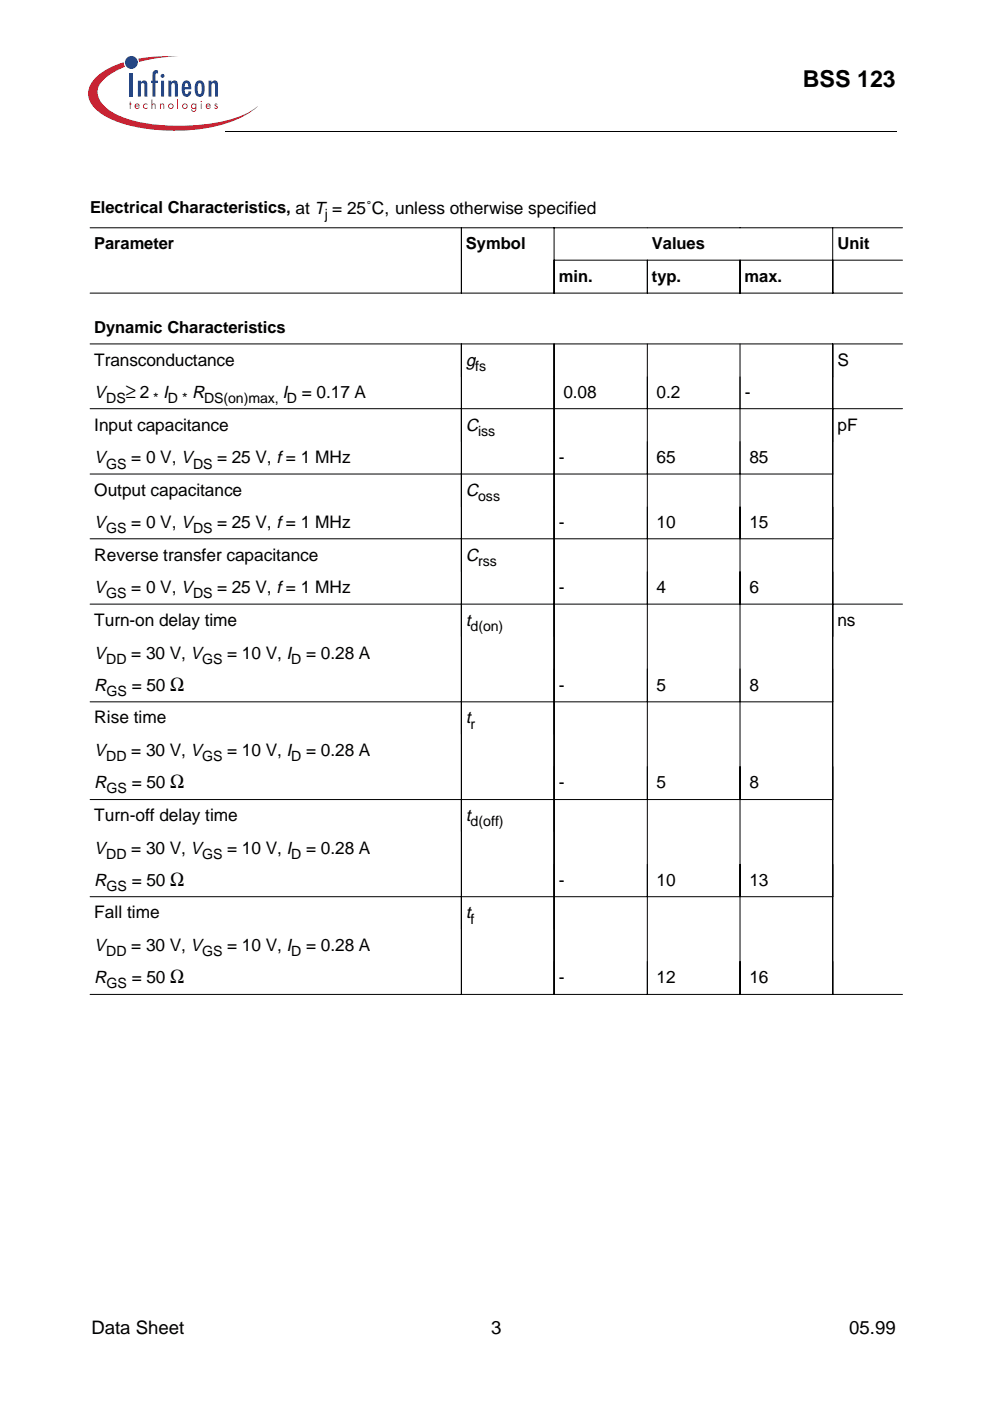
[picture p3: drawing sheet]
<svg xmlns="http://www.w3.org/2000/svg" width="210mm" height="297mm" viewBox="0 0 210 297" stroke-linecap="round" stroke-linejoin="round" font-family="sans-serif">
<g fill="#c82434">
<path d="M27.5 21.5h.2v.5h.2v.1h-.2v1h-.2v-1h-.1z"/>
<path d="M30.5 22.1l.6-.1h.2v.3a.41 .41 0 0 0-.7-.1 .41 .41 0 0 0 .1 .6 .41 .41 0 0 0 .6-.1v.3a.6 .6 0 0 1-.8-.1 .6 .6 0 0 1 0-.8z"/>
<path d="M32.1 21.1h.2v1l.3-.2 .4 .3v.9h-.2v-.8l-.2-.2-.3 .2v.8h-.2z"/>
<path d="M33.9 22h.2v.1l.3-.2 .3 .1 .1 1.1h-.2v-.8l-.2-.2-.3 .2v.8h-.2z"/>
<path d="M37.6 21.1h.2v2h-.2z"/>
<path d="M45.5 22.1a.33 .33 0 0 1 .6 0h-.4v.2a.4 .4 0 0 1 .5 .4 .4 .4 0 0 1-.3 .4 .4 .4 0 0 1-.5-.3l.5 .1v-.3a.4 .4 0 0 1-.4-.5z"/>
<path d="M29.3 12.4a35.9 35.9 0 0 1 8.6-.4 31.2 31.2 0 0 0-8.4 1.1z"/>
<path d="M20.3 16.4a14.5 14.5 0 0 1 5.9-3.2l.3 1a9.8 9.8 0 0 0-5.6 4.3 4 4 0 0 0 1.6 4.3 20.3 20.3 0 0 0 11.2 3.7 39 39 0 0 0 18.3-2.3l2.6-1.7a19.1 19.1 0 0 1-10.1 4.6 40.7 40.7 0 0 1-19.8-1.4 9.9 9.9 0 0 1-5.6-4.2 4.3 4.3 0 0 1 1.2-5.1z"/>
<path d="M28.8 22.3l.3-.2 .3 .3h-.7zM28.7 22.1a.59 .59 0 0 0 0 .9 .59 .59 0 0 0 .9-.2l-.2-.1-.2 .2a.37 .37 0 0 1-.5-.3h.9a.54 .54 0 0 0-.3-.6 .54 .54 0 0 0-.6 .1z"/>
<path d="M35.8 22.5a.41 .41 0 0 1 .8 0 .41 .41 0 0 1-.8 0zM35.6 22.5a.6 .6 0 0 0 1.2 0 .6 .6 0 0 0-1.2 0z"/>
<path d="M38.8 22.5a.41 .41 0 0 1 .8 0 .41 .41 0 0 1-.8 0zM38.6 22.5a.6 .6 0 0 0 1.2 0 .6 .6 0 0 0-1.2 0z"/>
<path d="M40.7 22.5a.4 .4 0 0 1 .8 0 .4 .4 0 0 1-.8 0zM40.6 22.1a.57 .57 0 0 0 0 .8 .57 .57 0 0 0 .8 0 .44 .44 0 0 1-.1 .5 .44 .44 0 0 1-.4 .1l-.2-.3h-.2a.56 .56 0 0 0 .7 .5 .56 .56 0 0 0 .4-.7v-1h-.2v.1l-.4-.2z"/>
<path d="M42.6 22h.2v1.1h-.2zM42.5 21.5a.15 .15 0 0 1 .3 0 .15 .15 0 0 1-.3 0z"/>
<path d="M43.9 22.3l.3-.2 .3 .3h-.7zM43.8 22.1a.59 .59 0 0 0 0 .9 .59 .59 0 0 0 .9-.2l-.2-.1-.2 .2a.37 .37 0 0 1-.5-.3h.9a.54 .54 0 0 0-.3-.6 .54 .54 0 0 0-.6 .1z"/>
</g>
<g fill="#18469d">
<path d="M27.5 15.4h.7v5.1h-.7z"/>
<path d="M29.2 17.1h.7v.4a.77 .77 0 0 1 1-.4 .77 .77 0 0 1 .3 1.1v2.3h-.6v-2.6l-.4-.3a.58 .58 0 0 0-.3 .8v2.1h-.7z"/>
<path d="M32.5 15.1l.6-.2 .4 .1v.6l-.3-.1-.2 .3v1.3h.5v.5h-.5v2.9h-.7v-2.9h-.3v-.5h.3v-1.4z"/>
<path d="M35.7 17.1h.6v.4a.77 .77 0 0 1 1.1-.4 .77 .77 0 0 1 .3 1.1v2.3h-.6v-2.6l-.4-.3a.58 .58 0 0 0-.4 .8v2.1h-.6z"/>
<path d="M44.2 17.1h.6v.4a.77 .77 0 0 1 1.1-.4 .77 .77 0 0 1 .3 1.1v2.3h-.6v-2.6l-.4-.3a.58 .58 0 0 0-.4 .8v2.1h-.6z"/>
<path d="M34.2 17.1h.6v3.4h-.6zM34.1 16.1a.42 .42 0 0 1 .8 0 .42 .42 0 0 1-.8 0z"/>
<path d="M39.3 17.7l.2-.1a.73 .73 0 0 1 .4 .9h-.7zM39.1 17.2a2.68 2.68 0 0 0 0 3.2 1 1 0 0 0 1-.1 1 1 0 0 0 .4-1h-.5l-.2 .6-.2 .1a.98 .98 0 0 1-.4-1.1l1.4-.1a1.54 1.54 0 0 0-1.1-1.8z"/>
<path d="M42.1 17.8l.2-.2a1.27 1.27 0 0 1 .5 1.5l-.2 .7-.3 .2a1.27 1.27 0 0 1-.4-1.5zM41.5 17.5l-.2 1.3a1.47 1.47 0 0 0 1 1.7 1.31 1.31 0 0 0 1.1-1.7 1.48 1.48 0 0 0-1.1-1.8l-.4 .2z"/>
<circle cx="27.9" cy="13.2" r="1.37"/>
</g>
<g fill="#000">
<path d="M47.8 27.8l.1 .1z" fill-rule="evenodd"/>
<path d="M190 27.8v.1z" fill-rule="evenodd"/>
</g>
<path d="M47.9 27.8h142.1" fill="none" stroke="#000" stroke-width=".21"/>
<path d="M15.1 40.4h179.1v233.6h-179.1z" fill-rule="evenodd" fill="#fff"/>
<path d="M15.1 40.4h179.1v233.6h-179.1z" fill="#fff"/>
<g fill="none" stroke="#000" stroke-width=".21">
<path d="M19.1 48.3h78.7v13.8h19.7v-13.8M156.9 55.2v6.9M176.6 48.3v13.8h-39.4v-6.9v6.9h-19.7v-6.9h73.9M176.6 55.2v6.9h14.8M191.4 48.3h-93.6v13.8h-78.7M19.1 72.9h172.3M137.2 72.9v13.8h54.2M137.2 79.9v6.8M156.9 72.9v137.9M176.6 72.9v137.9h-39.4v-20.7M19.1 86.7h78.7v13.8h19.7v13.7h19.7M137.2 86.7h-19.7v-13.8v137.9h-19.7v-20.7h-78.7"/>
<path d="M137.2 86.7v13.8h39.4M137.2 93.6v6.9M19.1 100.5h78.7v13.7h19.7v13.9h19.7M19.1 114.2h78.7v13.9h19.7v20.7h19.7M137.2 100.5h-19.7v-13.8h-19.7v-13.8v137.9h-78.7M137.2 100.5v13.7h39.4M137.2 114.2v13.9h54.2M137.2 107.5v6.7M19.1 128.1h78.7v20.7h19.7v20.7h19.7M137.2 128.1v20.7h39.4M137.2 121.2v6.9M19.1 148.8h78.7v20.7h19.7v20.6h19.7"/>
<path d="M137.2 148.8v20.7h39.4M137.2 141.8v7M19.1 169.5h78.7v20.6h19.7v20.7h19.7v-6.9M137.2 169.5v20.6h39.4v20.7h14.8M137.2 162.5v7M137.2 183.3v6.8"/>
</g>
<text font-size="4.9" x="170.2" y="18.5">BSS 123</text>
<g font-size="4.2">
<text x="26.7" y="84.4">≥</text>
<text x="36.1" y="146.5">Ω</text>
<text x="36.1" y="167.1">Ω</text>
<text x="36.1" y="187.8">Ω</text>
<text x="36.1" y="208.5">Ω</text>
</g>
<g font-size="3.9">
<text x="19.4" y="282.9">Data Sheet</text>
<text x="104.1" y="282.9">3</text>
<text x="180.1" y="282.9">05.99</text>
</g>
<g font-size="3.7">
<text x="20" y="77.5">Transconductance</text>
<text x="98.8" y="77.5">g</text>
<text x="177.6" y="77.5">S</text>
<text x="20" y="84.4">V</text>
<text x="29.7" y="84.4">2</text>
<text x="34.6" y="84.4">I</text>
<text x="40.8" y="84.4">R</text>
<text x="59.9" y="84.4">I</text>
<text x="64" y="84.4">= 0.17 A</text>
<text x="119.5" y="84.4">0.08</text>
<text x="139.2" y="84.4">0.2</text>
<text x="157.9" y="84.4">-</text>
<text x="20" y="91.4">Input capacitance</text>
<text x="98.8" y="91.4">C</text>
<text x="177.6" y="91.4">pF</text>
<text x="20" y="98.2">V</text>
<text x="27.8" y="98.2">= 0 V, V</text>
<text x="46" y="98.2">= 25 V, f = 1 MHz</text>
<text x="118.5" y="98.2">-</text>
<text x="139.2" y="98.2">65</text>
<text x="158.9" y="98.2">85</text>
<text x="20" y="105.1">Output capacitance</text>
<text x="98.8" y="105.1">C</text>
<text x="20" y="112">V</text>
<text x="27.8" y="112">= 0 V, V</text>
<text x="46" y="112">= 25 V, f = 1 MHz</text>
<text x="118.5" y="112">-</text>
<text x="139.2" y="112">10</text>
<text x="158.9" y="112">15</text>
<text x="20" y="118.9">Reverse transfer capacitance</text>
<text x="98.8" y="118.9">C</text>
<text x="20" y="125.8">V</text>
<text x="27.8" y="125.8">= 0 V, V</text>
<text x="46" y="125.8">= 25 V, f = 1 MHz</text>
<text x="118.5" y="125.8">-</text>
<text x="139.2" y="125.8">4</text>
<text x="158.9" y="125.8">6</text>
<text x="20" y="132.7">Turn-on delay time</text>
<text x="98.8" y="132.7">t</text>
<text x="177.6" y="132.7">ns</text>
<text x="20" y="139.6">V</text>
<text x="27.8" y="139.6">= 30 V, V</text>
<text x="48.2" y="139.6">= 10 V, I</text>
<text x="64.9" y="139.6">= 0.28 A</text>
<text x="20" y="146.5">R</text>
<text x="27.9" y="146.5">= 50</text>
<text x="118.5" y="146.5">-</text>
<text x="139.2" y="146.5">5</text>
<text x="158.9" y="146.5">8</text>
<text x="20" y="153.4">Rise time</text>
<text x="98.8" y="153.4">t</text>
<text x="20" y="160.3">V</text>
<text x="27.8" y="160.3">= 30 V, V</text>
<text x="48.2" y="160.3">= 10 V, I</text>
<text x="64.9" y="160.3">= 0.28 A</text>
<text x="20" y="167.1">R</text>
<text x="27.9" y="167.1">= 50</text>
<text x="118.5" y="167.1">-</text>
<text x="139.2" y="167.1">5</text>
<text x="158.9" y="167.1">8</text>
<text x="20" y="174">Turn-off delay time</text>
<text x="98.8" y="174">t</text>
<text x="20" y="181">V</text>
<text x="27.8" y="181">= 30 V, V</text>
<text x="48.2" y="181">= 10 V, I</text>
<text x="64.9" y="181">= 0.28 A</text>
<text x="20" y="187.8">R</text>
<text x="27.9" y="187.8">= 50</text>
<text x="118.5" y="187.8">-</text>
<text x="139.2" y="187.8">10</text>
<text x="158.9" y="187.8">13</text>
<text x="20" y="194.7">Fall time</text>
<text x="98.8" y="194.7">t</text>
<text x="20" y="201.6">V</text>
<text x="27.8" y="201.6">= 30 V, V</text>
<text x="48.2" y="201.6">= 10 V, I</text>
<text x="64.9" y="201.6">= 0.28 A</text>
<text x="20" y="208.5">R</text>
<text x="27.9" y="208.5">= 50</text>
<text x="118.5" y="208.5">-</text>
<text x="139.2" y="208.5">12</text>
<text x="158.9" y="208.5">16</text>
</g>
<g font-size="3.5">
<text x="19.1" y="45.2">Electrical Characteristics, at T = 25˚C, unless otherwise specified</text>
<text x="20" y="52.8">Parameter</text>
<text x="98.8" y="52.8">Symbol</text>
<text x="138.2" y="52.8">Values</text>
<text x="177.6" y="52.8">Unit</text>
<text x="118.5" y="59.8">min.</text>
<text x="138.2" y="59.8">typ.</text>
<text x="157.9" y="59.8">max.</text>
<text x="20" y="70.6">Dynamic Characteristics</text>
</g>
<g font-size="3">
<text x="68.9" y="46.3">j</text>
<text x="100.8" y="78.7">fs</text>
<text x="22.5" y="85.5">DS</text>
<text x="32.5" y="85.5">* D *</text>
<text x="43.3" y="85.5">DS(on)max, D</text>
<text x="101.4" y="92.4">iss</text>
<text x="22.5" y="99.4">GS</text>
<text x="40.9" y="99.4">DS</text>
<text x="101.4" y="106.2">oss</text>
<text x="22.5" y="113.1">GS</text>
<text x="40.9" y="113.1">DS</text>
<text x="101.4" y="120">rss</text>
<text x="22.5" y="126.9">GS</text>
<text x="40.9" y="126.9">DS</text>
<text x="99.8" y="133.8">d(on)</text>
<text x="22.5" y="140.7">DD</text>
<text x="42.8" y="140.7">GS</text>
<text x="61.8" y="140.7">D</text>
<text x="22.6" y="147.5">GS</text>
<text x="99.8" y="154.5">r</text>
<text x="22.5" y="161.4">DD</text>
<text x="42.8" y="161.4">GS</text>
<text x="61.8" y="161.4">D</text>
<text x="22.6" y="168.2">GS</text>
<text x="99.8" y="175.1">d(off)</text>
<text x="22.5" y="182.1">DD</text>
<text x="42.8" y="182.1">GS</text>
<text x="61.8" y="182.1">D</text>
<text x="22.6" y="188.9">GS</text>
<text x="99.8" y="195.8">f</text>
<text x="22.5" y="202.7">DD</text>
<text x="42.8" y="202.7">GS</text>
<text x="61.8" y="202.7">D</text>
<text x="22.6" y="209.6">GS</text>
</g>
</svg>
